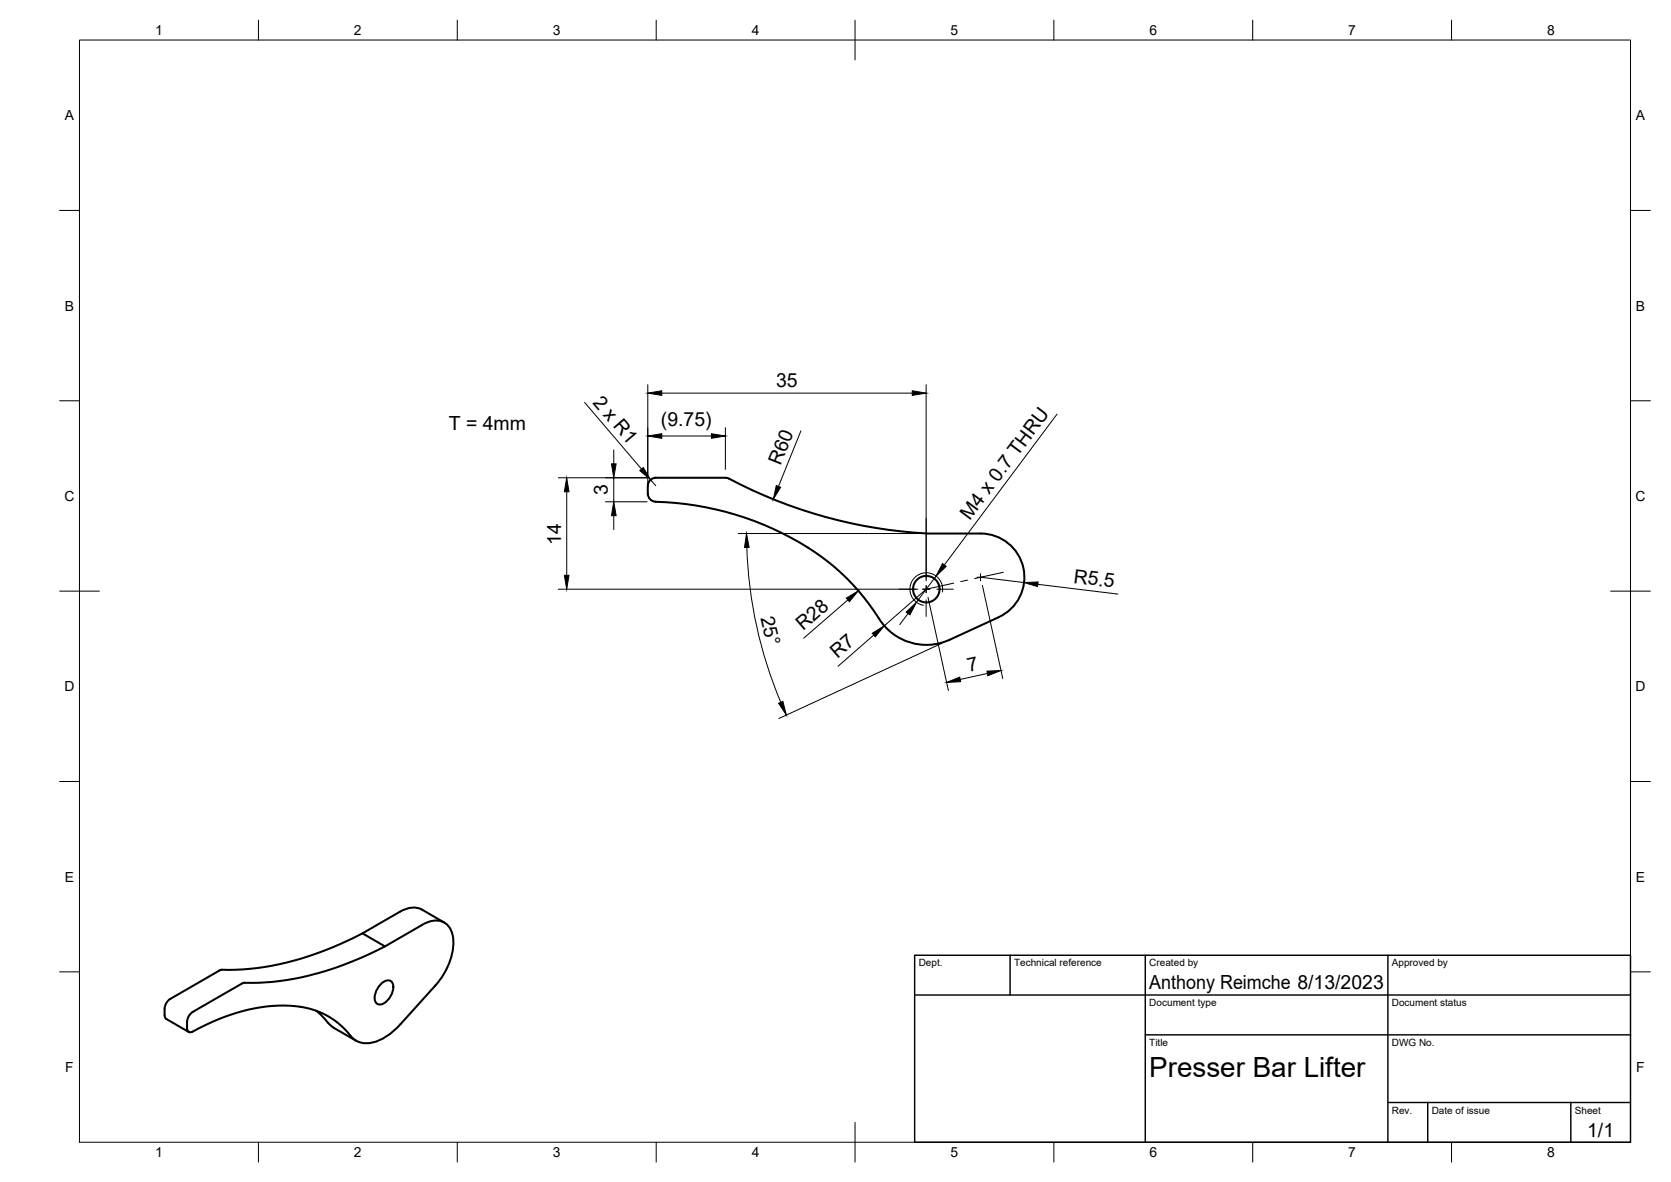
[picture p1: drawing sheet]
<svg xmlns="http://www.w3.org/2000/svg" width="420mm" height="297mm" viewBox="0 0 420 297" stroke-linecap="round" stroke-linejoin="round" font-family="sans-serif">
<!-- layer: Visible -->
<g fill="none" stroke="#000" stroke-width=".51">
<path d="M183.3 120.3l-.9-.2h-17.5a2.04 2.04 0 0 0-2 2 3.7 3.7 0 0 0 .6 3.4l.8 .5a75.4 75.4 0 0 1 45.7 16.6 60.3 60.3 0 0 1 11.8 14 14 14 0 0 0 17 4.2l12.4-5.7a11 11 0 0 0 6.1-12.4 11 11 0 0 0-10.7-8.6 122.6 122.6 0 0 1-23.1-.9 120.2 120.2 0 0 1-40.2-12.9M91.1 234.6l5.7 3.2a74.5 74.5 0 0 1-33.6 9.2h-1.7l-.7 .2-12.3 7.1-1 1.1a4.8 4.8 0 0 0-.4 3.5 .82 .82 0 0 0 1.3 .3 45.7 45.7 0 0 1 25.8-6.4 20.1 20.1 0 0 1 14.6 8.2 6.4 6.4 0 0 0 7.6-.1 17.2 17.2 0 0 0 4.3-3.5l8.8-9.7a15.9 15.9 0 0 0 4.3-12.6 4.4 4.4 0 0 0-6.6-3.2l-10.4 5.9M111.7 231.8l-5.6-3.2a5.5 5.5 0 0 0-5.5 .5l-9.5 5.5a73 73 0 0 1-35.3 9.1M41.4 253.5v1.7M41.4 255.1l.1 .6 .3 .3 5.7 3.3M42.8 251l-1 1.1-.4 1.4M55.9 243.7l-.7 .2-12.4 7.1M79.6 254l3.4 3.6 .9 .6M83.9 258.3l5.7 3.2M95.5 247.6a2.17 2.17 0 0 1 2.9-1 3.7 3.7 0 0 1-.8 4.6 2.17 2.17 0 0 1-2.9 1 3.7 3.7 0 0 1 .8-4.6z"/>
<circle cx="232.9" cy="148.1" r="3.3"/>
</g>
<!-- layer: Visible Narrow -->
<path d="M237 148.8a4.1 4.1 0 0 0-3.4-4.8 4.1 4.1 0 0 0-4.7 3.3 4.1 4.1 0 0 0 3.3 4.8" fill="none" stroke="#000" stroke-width=".25"/>
<!-- layer: BORDER -->
<g fill="none" stroke="#000" stroke-width=".25">
<path d="M20 10.1h390v276.9h-390zM65 5.1v5M115 5.1v5M165 5.1v5M215 5.1v10M265 5.1v5M315 5.1v5M365 5.1v5M15 52.9h5M410 52.9h5M15 100.7h5M410 100.7h5"/>
<path d="M15 148.6h10M405 148.6h10M15 196.4h5M410 196.4h5M15 244.2h5M410 244.2h5M65 287v5M115 287v5M165 287v5M215 282.1v9.9M265 287v5M315 287v5"/>
<path d="M365 287v5"/>
</g>
<!-- layer: TITLEBLOCK -->
<path d="M230 240.1h180v46.9h-180zM230 250h180M254 240.1v9.9M288 240.1v46.9M349 240.1v46.9M288 260.1h122M349 277.1h61M359 277.1v9.9M395 277.1v9.9" fill="none" stroke="#000" stroke-width=".36"/>
<!-- layer: Smart Centers -->
<path d="M232.9 130.3v15.1M226.1 148.1h4.1M232 148.1h1.8M232.9 147.2v1.8M232.9 150.8v4.1M235.6 148.1h4.1M239.8 146.5l-7.2 1.7M243.3 145.8l-1.7 .4M245.7 145.1h1.8M246.5 144.2v1.8M252.3 143.8l-7.3 1.6" fill="none" stroke="#000" stroke-width=".25"/>
<!-- layer: FD_Dimensions -->
<g fill="none" stroke="#000" stroke-width=".25">
<path d="M162.9 96.7v25.3M166.4 98.8h63M232.9 96.7v49.3M147 101.1l14.3 16.8M154.3 113.1v3.5M166.4 109.6h12.5M182.4 107.5v10.5M201.4 108.3l-5.7 13.9M265.8 104.1l-28.4 37.9M140.4 120.1h22.4M142.5 123.6v21M152.2 126.1h10.5"/>
<path d="M154.3 120.1v6M154.3 129.6v3.5M163.6 120.6l1.3 1.5M185.6 134.1h45.5M187.8 137.6a109 109 0 0 0 8.5 38.9M140.4 148.1h90.4M213.2 150.8l-11.1 9.6M219.7 159.6l-9 7.8M228.3 154.2l-2.1 2.8M232.9 148.1l-10.6 9.2M233.3 150.1l5.2 23.4M235.4 144.8l-5 6.6"/>
<path d="M246.5 145.1l11 1.3M247 147.1l5.1 23.4M260.9 146.8l20.2 2.5M236.8 161.7l-41 18.9M248.3 169.2l-6.9 1.5"/>
</g>
<g fill="#000" stroke="#000" stroke-width=".25">
<path d="M162.9 98.8l3.5-.6v1.2zM229.4 98.2l3.5 .6-3.5 .6zM153.8 116.6h1.1l-.6 3.5zM160.9 118.3l.9-.8 1.8 3.1zM162.9 109.6l3.5-.6v1.2zM178.9 109l3.5 .6-3.5 .6zM142.5 120.1l.6 3.5h-1.2zM154.3 126.1l.6 3.5h-1.1zM187.7 134.1l.7 3.5h-1.2zM195.2 122l1.1 .5-1.9 3zM141.9 144.6h1.2l-.6 3.5zM212.8 150.3l3-1.8-2.2 2.7z"/>
<path d="M219.3 159.1l3-1.8-2.2 2.7zM227.9 153.8l2.5-2.4-1.6 3.1zM237 141.6l.9 .7-2.5 2.5zM257.5 146.4l3.5-.2-.1 1.2zM195.8 176.7l1-.4 .9 3.4zM238 171.5l3.3-1.3 .3 1.1zM248.2 168.7l3.5-.2-3.3 1.3z"/>
</g>
<text font-size="7" x="289" y="270.6">Presser Bar Lifter</text>
<g font-size="4.9">
<text x="148.9" y="101.2" transform="rotate(49 148.9 101.2)">2 x R1</text>
<text x="195.2" y="97.3">35</text>
<text x="166.2" y="107.2">(9.75)</text>
<text x="112.8" y="108.1">T = 4mm</text>
<text x="196.2" y="117.1" transform="rotate(-68 196.2 117.1)">R60</text>
<text x="152.9" y="124.4" transform="rotate(-90 152.9 124.4)">3</text>
<text x="243.8" y="131" transform="rotate(-53 243.8 131)">M4 x 0.7 THRU</text>
<text x="141.1" y="136.9" transform="rotate(-90 141.1 136.9)">14</text>
<text x="269.8" y="146.4" transform="rotate(7 269.8 146.4)">R5.5</text>
<text x="191.2" y="155.3" transform="rotate(77 191.2 155.3)">25°</text>
<text x="201.9" y="158.6" transform="rotate(-41 201.9 158.6)">R28</text>
<text x="210.5" y="165.7" transform="rotate(-41 210.5 165.7)">R7</text>
<text x="243.6" y="168.8" transform="rotate(-13 243.6 168.8)">7</text>
<text x="289" y="248.5">Anthony Reimche 8/13/2023</text>
<text x="399.1" y="285.7">1/1</text>
</g>
<g font-size="3.5">
<text x="39" y="8.8">1</text>
<text x="89" y="8.8">2</text>
<text x="139" y="8.8">3</text>
<text x="189" y="8.8">4</text>
<text x="239" y="8.8">5</text>
<text x="289" y="8.8">6</text>
<text x="339" y="8.8">7</text>
<text x="389" y="8.8">8</text>
<text x="16.3" y="30.2">A</text>
<text x="411.3" y="30.2">A</text>
<text x="16.3" y="78">B</text>
<text x="411.3" y="78">B</text>
<text x="16.2" y="125.9">C</text>
<text x="411.2" y="125.9">C</text>
<text x="16.2" y="173.7">D</text>
<text x="411.2" y="173.7">D</text>
<text x="16.3" y="221.6">E</text>
<text x="411.3" y="221.6">E</text>
<text x="16.4" y="269.4">F</text>
<text x="411.4" y="269.4">F</text>
<text x="39" y="290.8">1</text>
<text x="89" y="290.8">2</text>
<text x="139" y="290.8">3</text>
<text x="189" y="290.8">4</text>
<text x="239" y="290.8">5</text>
<text x="289" y="290.8">6</text>
<text x="339" y="290.8">7</text>
<text x="389" y="290.8">8</text>
</g>
<g font-size="2.5">
<text x="231" y="242.9">Dept.</text>
<text x="255" y="242.9">Technical reference</text>
<text x="289" y="242.9">Created by</text>
<text x="350" y="242.9">Approved by</text>
<text x="289" y="252.8">Document type</text>
<text x="350" y="252.8">Document status</text>
<text x="289" y="262.9">Title</text>
<text x="350" y="262.9">DWG No.</text>
<text x="350" y="279.9">Rev.</text>
<text x="360" y="279.9">Date of issue</text>
<text x="396" y="279.9">Sheet</text>
</g>
</svg>
